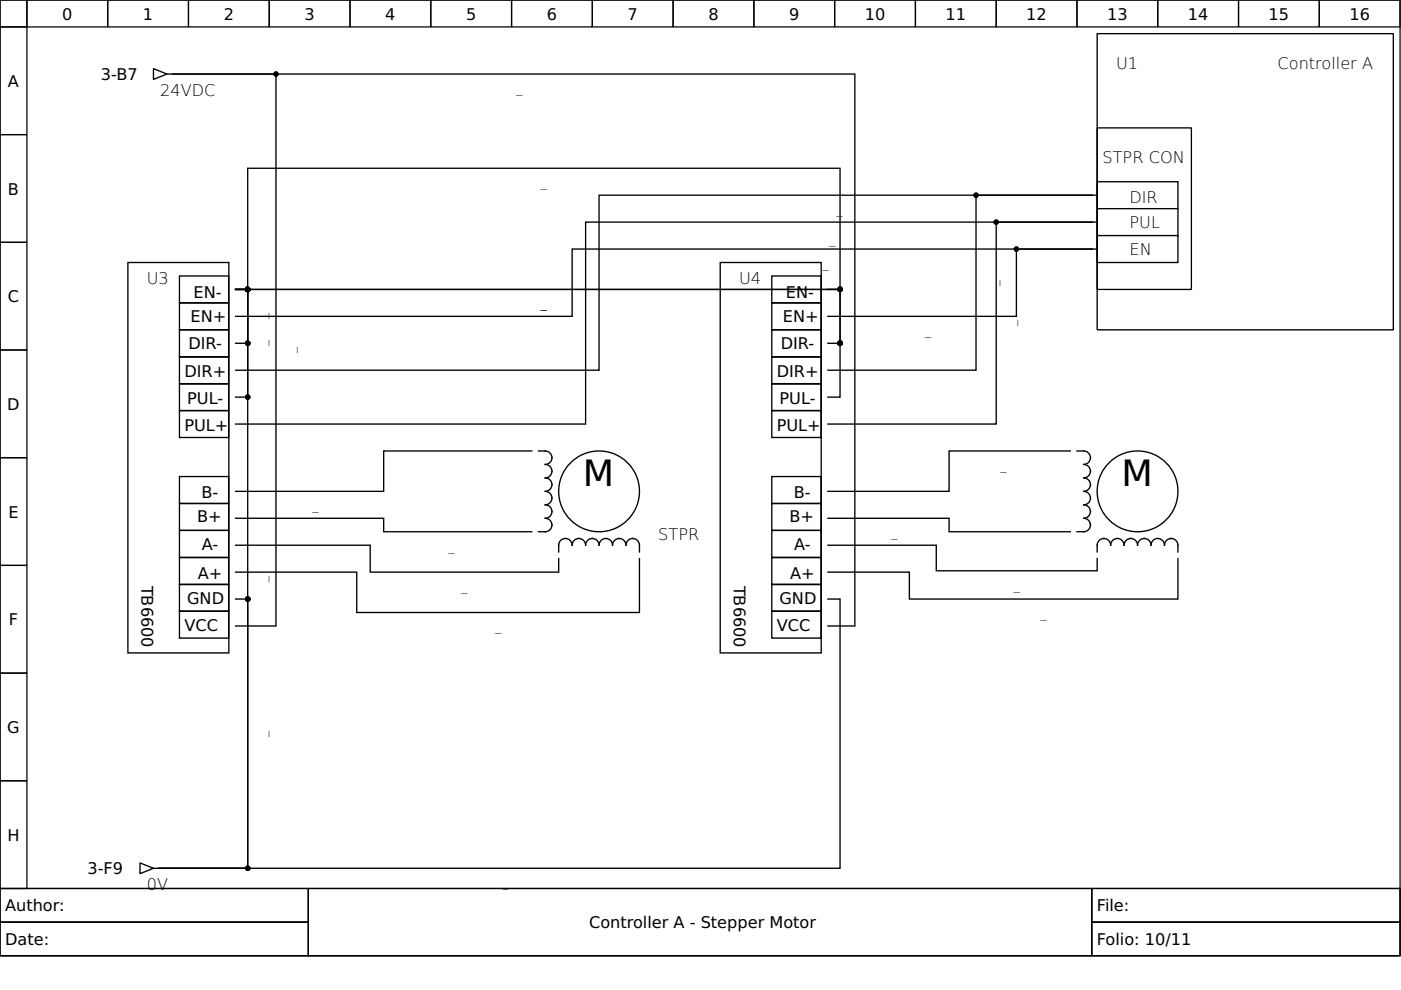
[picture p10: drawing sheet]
<svg xmlns="http://www.w3.org/2000/svg" width="297mm" height="210mm" viewBox="0 0 297 210" stroke-linecap="round" stroke-linejoin="round" font-family="sans-serif">
<g fill="none" stroke="#000" stroke-width=".26">
<path d="M0 0h296.8v188.4h-296.8zM0 0h5.7v5.7h-5.7zM0 5.7h5.7v22.8h-5.7zM5.7 0h17.1v5.7h-17.1zM22.8 0h17.2v5.7h-17.2zM40 0h17.1v5.7h-17.1zM57.1 0h17.1v5.7h-17.1zM74.2 0h17.1v5.7h-17.1zM91.3 0h17.2v5.7h-17.2zM108.5 0h17.1v5.7h-17.1zM125.6 0h17.1v5.7h-17.1zM142.7 0h17.1v5.7h-17.1z"/>
<path d="M159.8 0h17.2v5.7h-17.2zM177 0h17.1v5.7h-17.1zM194.1 0h17.1v5.7h-17.1zM211.2 0h17.1v5.7h-17.1zM228.3 0h17.2v5.7h-17.2zM245.5 0h17.1v5.7h-17.1zM262.6 0h17.1v5.7h-17.1zM279.7 0h17.1v5.7h-17.1zM0 28.5h5.7v22.9h-5.7zM0 51.4h5.7v22.8h-5.7zM0 74.2h5.7v22.8h-5.7zM0 97h5.7v22.9h-5.7z"/>
<path d="M0 119.9h5.7v22.8h-5.7zM0 142.7h5.7v22.8h-5.7zM0 165.5h5.7v22.9h-5.7zM0 188.4h296.8v14.3h-296.8z"/>
</g>
<path d="M0 188.4h65.4v7.1h-65.4zM0 195.5h65.4v7.2h-65.4zM65.4 188.4h166.1v14.3h-166.1zM231.5 188.4h65.3v7.1h-65.3zM231.5 195.5h65.3v7.2h-65.3z" fill="none" stroke="#000" stroke-width=".21"/>
<g fill="none" stroke="#000" stroke-width=".29">
<path d="M32.5 14.6l2.9 1.1-2.9 1.1zM35.4 15.7h.8M232.6 7.1h62.8v62.8h-62.8zM232.6 27.1h20v34.3h-20zM232.6 38.5h17.1v5.7h-17.1zM27.1 55.7h21.4v82.7h-21.4zM38.1 58.5h10.4v5.7h-10.4zM152.7 55.7h21.4v82.7h-21.4zM163.6 58.5h10.5v5.7h-10.5zM231.5 52.8h-16v14.3h-40M231.5 41.4h-24.6v37.1h-31.4M231.5 47.1h-20.3v42.8h-35.7"/>
<path d="M231.5 52.8h-110.2v14.3h-71.4M231.5 41.4h-104.5v37.1h-77.1M231.5 47.1h-107.3v42.8h-74.3M231.5 41.4h1.1M231.5 47.1h1.1M231.5 52.8h1.1M232.6 49.9h17.1v5.8h-17.1zM232.6 44.2v5.7M249.7 44.2v5.7M38.1 64.2h10.4v5.7h-10.4zM38.1 69.9h10.4v5.7h-10.4zM38.1 75.7h10.4v5.7h-10.4z"/>
<path d="M49.9 61.4h128.2h-2.6M49.9 61.4h128.2v11.4h-2.6M49.9 61.4h2.6v-25.7h125.6v48.5h-2.6M49.9 61.4h2.6v11.4h-2.6M49.9 61.4h2.6v22.8h-2.6M49.9 61.4h2.6v122.7h-18.8M163.6 64.2h10.5v5.7h-10.5zM163.6 69.9h10.5v5.7h-10.5zM163.6 75.7h10.5v5.7h-10.5zM38.1 87.1h10.4v5.7h-10.4zM38.1 81.3h10.4v5.8h-10.4zM112.7 95.6h-31.4v8.6h-31.4"/>
<path d="M114.2 95.6h1.4a1.43 1.43 0 0 1 1.4 1.4 1.43 1.43 0 0 1-1.4 1.5 1.43 1.43 0 0 1 1.4 1.4 1.43 1.43 0 0 1-1.4 1.4 1.43 1.43 0 0 1 1.4 1.5 1.43 1.43 0 0 1-1.4 1.4 1.43 1.43 0 0 1 1.4 1.4 1.43 1.43 0 0 1-1.4 1.4 1.43 1.43 0 0 1 1.4 1.5 1.43 1.43 0 0 1-1.4 1.4 1.43 1.43 0 0 1 1.4 1.4 1.43 1.43 0 0 1-1.4 1.4h-1.4M163.6 87.1h10.5v5.7h-10.5zM163.6 81.3h10.5v5.8h-10.5zM226.9 95.6h-25.7v8.6h-25.7M228.3 95.6h1.5a1.43 1.43 0 0 1 1.4 1.4 1.43 1.43 0 0 1-1.4 1.5 1.43 1.43 0 0 1 1.4 1.4 1.43 1.43 0 0 1-1.4 1.4 1.43 1.43 0 0 1 1.4 1.5 1.43 1.43 0 0 1-1.4 1.4 1.43 1.43 0 0 1 1.4 1.4 1.43 1.43 0 0 1-1.4 1.4 1.43 1.43 0 0 1 1.4 1.5 1.43 1.43 0 0 1-1.4 1.4 1.43 1.43 0 0 1 1.4 1.4 1.43 1.43 0 0 1-1.4 1.4h-1.5M38.1 112.5h10.4v5.7h-10.4zM38.1 106.7h10.4v5.8h-10.4zM38.1 101h10.4v5.7h-10.4zM38.1 118.2h10.4v5.7h-10.4zM49.9 109.9h31.4v2.8h31.4M49.9 115.6h28.6v5.7h40v-2.8M118.5 117v-1.4a1.43 1.43 0 0 1 1.4-1.4 1.43 1.43 0 0 1 1.4 1.4 1.43 1.43 0 0 1 1.4-1.4 1.43 1.43 0 0 1 1.5 1.4 1.43 1.43 0 0 1 1.4-1.4 1.43 1.43 0 0 1 1.4 1.4 1.43 1.43 0 0 1 1.4-1.4 1.43 1.43 0 0 1 1.5 1.4 1.43 1.43 0 0 1 1.4-1.4 1.43 1.43 0 0 1 1.4 1.4 1.43 1.43 0 0 1 1.4-1.4 1.43 1.43 0 0 1 1.5 1.4v1.4"/>
<path d="M135.6 118.5v11.4h-60v-8.6h-25.7M163.6 112.5h10.5v5.7h-10.5zM163.6 106.7h10.5v5.8h-10.5zM163.6 101h10.5v5.7h-10.5zM163.6 118.2h10.5v5.7h-10.5zM175.5 109.9h25.7v2.8h25.7M175.5 115.6h23v5.4h34.1v-2.5M232.6 117v-1.4a1.43 1.43 0 0 1 1.4-1.4 1.43 1.43 0 0 1 1.5 1.4 1.43 1.43 0 0 1 1.4-1.4 1.43 1.43 0 0 1 1.4 1.4 1.43 1.43 0 0 1 1.5-1.4 1.43 1.43 0 0 1 1.4 1.4 1.43 1.43 0 0 1 1.4-1.4 1.43 1.43 0 0 1 1.4 1.4 1.43 1.43 0 0 1 1.5-1.4 1.43 1.43 0 0 1 1.4 1.4 1.43 1.43 0 0 1 1.4-1.4 1.43 1.43 0 0 1 1.4 1.4v1.4M249.7 118.5v8.5h-56.9v-5.7h-17.3M38.1 129.6h10.4v5.7h-10.4zM38.1 123.9h10.4v5.7h-10.4zM49.9 127h2.6v57.1h-18.8"/>
<path d="M49.9 132.7h8.6v-117h-22h144.7v117h-5.7M163.6 129.6h10.5v5.7h-10.5zM163.6 123.9h10.5v5.7h-10.5zM175.5 127h2.6v57.1h-144.4M29.7 183l2.8 1.1-2.8 1.1zM32.5 184.1h.9"/>
<circle cx="127" cy="104.2" r="8.6"/>
<circle cx="241.2" cy="104.2" r="8.6"/>
</g>
<g fill="#000" stroke="#000" stroke-width=".29">
<circle cx="58.5" cy="15.7" r=".43"/>
<circle cx="206.9" cy="41.4" r=".43"/>
<circle cx="211.2" cy="47.1" r=".43"/>
<circle cx="215.5" cy="52.8" r=".43"/>
<circle cx="52.5" cy="61.4" r=".43"/>
<circle cx="52.5" cy="72.8" r=".43"/>
<circle cx="178.1" cy="72.8" r=".43"/>
<circle cx="178.1" cy="61.4" r=".43"/>
<circle cx="52.5" cy="84.2" r=".43"/>
<circle cx="52.5" cy="127" r=".43"/>
<circle cx="52.5" cy="184.1" r=".43"/>
</g>
<g font-size="7.7">
<text x="123.6" y="103">M</text>
<text x="237.8" y="103">M</text>
</g>
<g font-size="3.4">
<text x="13.2" y="4.1">0</text>
<text x="30.3" y="4.1">1</text>
<text x="47.4" y="4.1">2</text>
<text x="64.6" y="4.1">3</text>
<text x="81.7" y="4.1">4</text>
<text x="98.8" y="4.1">5</text>
<text x="115.9" y="4.1">6</text>
<text x="133.1" y="4.1">7</text>
<text x="150.2" y="4.1">8</text>
<text x="167.3" y="4.1">9</text>
<text x="183.3" y="4.1">10</text>
<text x="200.5" y="4.1">11</text>
<text x="217.6" y="4.1">12</text>
<text x="234.7" y="4.1">13</text>
<text x="251.9" y="4.1">14</text>
<text x="269" y="4.1">15</text>
<text x="286.1" y="4.1">16</text>
<text x="21.4" y="17">3-B7</text>
<text x="236.6" y="14.6">U1</text>
<text x="270.9" y="14.6">Controller A</text>
<text x="1.7" y="18.4">A</text>
<text x="34" y="20.3">24VDC</text>
<text x="233.8" y="34.5">STPR CON</text>
<text x="1.7" y="41.2">B</text>
<text x="239.5" y="43.1">DIR</text>
<text x="239.5" y="48.4">PUL</text>
<text x="239.5" y="54.1">EN</text>
<text x="1.7" y="64.1">C</text>
<text x="31.1" y="60.2">U3</text>
<text x="41" y="63.1">EN-</text>
<text x="156.7" y="60.2">U4</text>
<text x="166.6" y="63.1">EN-</text>
<text x="40.4" y="68.4">EN+</text>
<text x="166" y="68.4">EN+</text>
<text x="40" y="74">DIR-</text>
<text x="165.5" y="74">DIR-</text>
<text x="39.1" y="79.9">DIR+</text>
<text x="164.7" y="79.9">DIR+</text>
<text x="1.5" y="86.9">D</text>
<text x="39.7" y="85.6">PUL-</text>
<text x="165.3" y="85.6">PUL-</text>
<text x="39.1" y="91.3">PUL+</text>
<text x="164.7" y="91.3">PUL+</text>
<text x="42.7" y="105.6">B-</text>
<text x="168.3" y="105.6">B-</text>
<text x="1.8" y="109.7">E</text>
<text x="41.8" y="110.8">B+</text>
<text x="167.4" y="110.8">B+</text>
<text x="42.8" y="116.5">A-</text>
<text x="139.6" y="114.5">STPR</text>
<text x="168.4" y="116.5">A-</text>
<text x="30" y="124.2" transform="rotate(90 30 124.2)">TB6600</text>
<text x="42" y="122.7">A+</text>
<text x="155.6" y="124.2" transform="rotate(90 155.6 124.2)">TB6600</text>
<text x="167.5" y="122.7">A+</text>
<text x="39.7" y="128.2">GND</text>
<text x="165.3" y="128.2">GND</text>
<text x="1.9" y="132.6">F</text>
<text x="39.1" y="133.9">VCC</text>
<text x="164.7" y="133.9">VCC</text>
<text x="1.5" y="155.4">G</text>
<text x="1.6" y="178.2">H</text>
<text x="18.6" y="185.4">3-F9</text>
<text x="31.1" y="188.7">0V</text>
<text x="1.1" y="193.2">Author:</text>
<text x="124.9" y="196.8">Controller A - Stepper Motor</text>
<text x="232.6" y="193.2">File:</text>
<text x="1.1" y="200.4">Date:</text>
<text x="232.6" y="200.4">Folio: 10/11</text>
</g>
<g font-size="2.6">
<text x="109.5" y="19.7">_</text>
<text x="114.7" y="39.7">_</text>
<text x="177.3" y="45.4">_</text>
<text x="175.9" y="51.7">_</text>
<text x="174.5" y="56.8">_</text>
<text x="114.7" y="65.4">_</text>
<text x="211.5" y="60.6" transform="rotate(-90 211.5 60.6)">_</text>
<text x="56.5" y="67.7" transform="rotate(-90 56.5 67.7)">_</text>
<text x="196.2" y="71.1">_</text>
<text x="215.2" y="69.1" transform="rotate(-90 215.2 69.1)">_</text>
<text x="56.5" y="73.4" transform="rotate(-90 56.5 73.4)">_</text>
<text x="62.5" y="74.9" transform="rotate(-90 62.5 74.9)">_</text>
<text x="212.1" y="99.6">_</text>
<text x="66.3" y="108.2">_</text>
<text x="189" y="113.9">_</text>
<text x="95.1" y="116.7">_</text>
<text x="56.5" y="123.4" transform="rotate(-90 56.5 123.4)">_</text>
<text x="97.8" y="125.3">_</text>
<text x="214.9" y="125">_</text>
<text x="220.6" y="131">_</text>
<text x="105" y="133.9">_</text>
<text x="56.5" y="156.2" transform="rotate(-90 56.5 156.2)">_</text>
<text x="106.5" y="188.1">_</text>
</g>
</svg>
